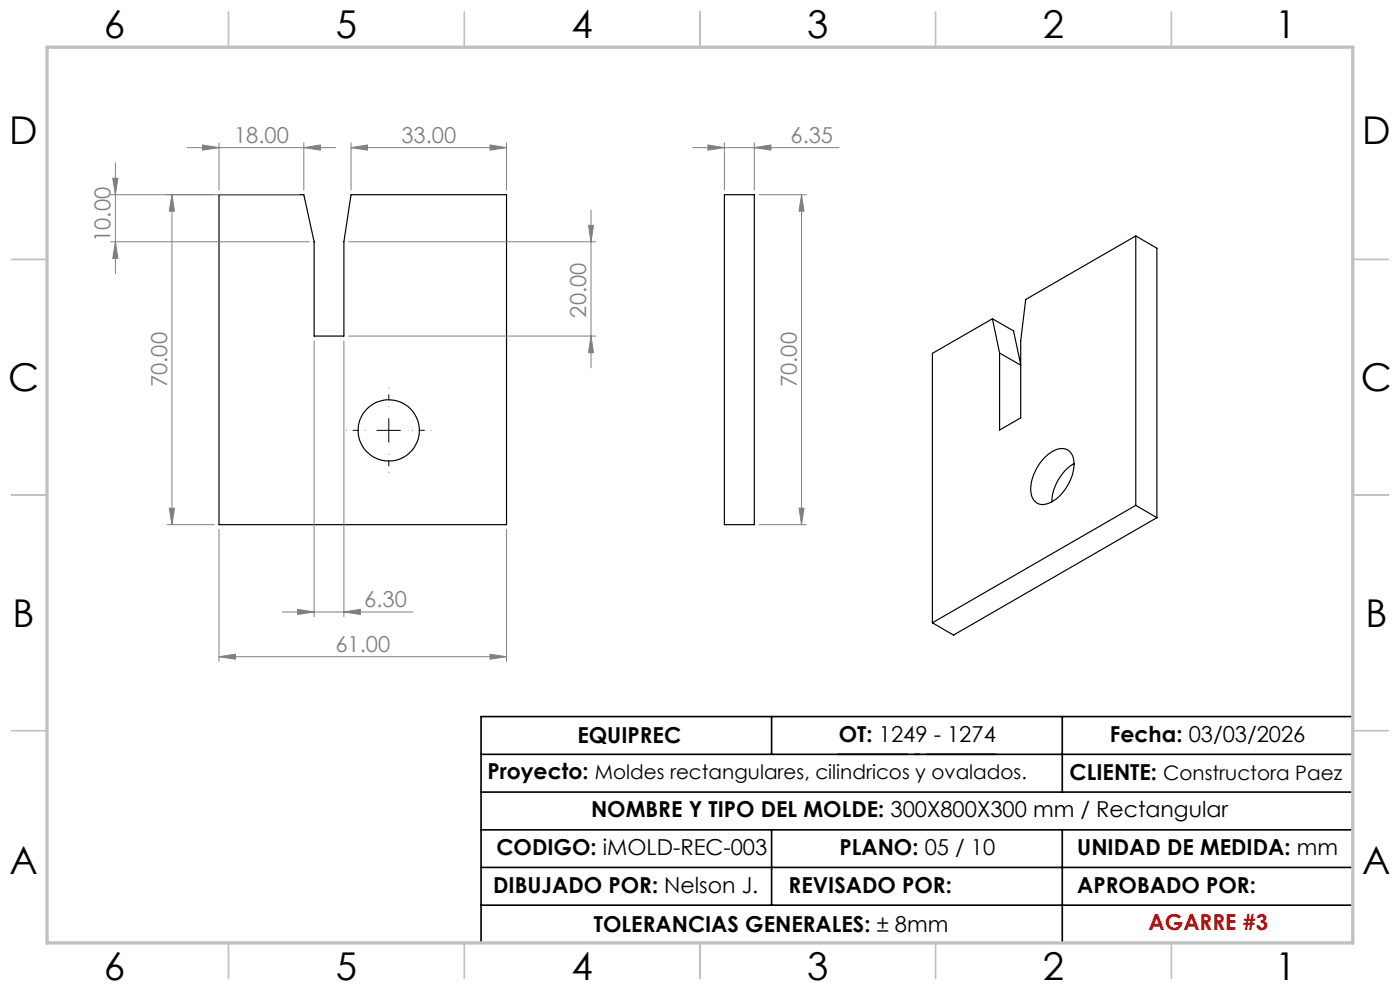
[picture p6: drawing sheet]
<svg xmlns="http://www.w3.org/2000/svg" width="297mm" height="210mm" viewBox="0 0 297 210" stroke-linecap="round" stroke-linejoin="round" font-family="sans-serif">
<g fill="none" stroke="#000" stroke-width=".25">
<path d="M46.5 41.3h18l2.1 10v20h6.4v-20l1.5-10h33v70h-61zM153.7 41.3h6.3v70h-6.3zM240.9 50.1l-23.3 13.4-1.1 8.8v16.3l-4.4 2.6v-16.3M240.9 50.1v57.1M240.9 50.1l4.5 2.6v57.1M210.5 67.6l-12.7 7.4v57.1M210.5 67.6l1.6 7.3M210.5 67.6l4.5 2.6 1.5 7.1M212.1 74.9l4.4 2.6M221.8 96.9a4.3 4.3 0 0 1 4.6-1.5 3.7 3.7 0 0 1 1.4 4.1 9.7 9.7 0 0 1-5.6 7.3 2.64 2.64 0 0 1-3.5-2.8 10 10 0 0 1 3.1-7.1zM227.9 98.3a10.1 10.1 0 0 0-4.7 8.2M240.9 107.2l-43.1 24.9"/>
<path d="M240.9 107.2l4.5 2.6M245.4 109.8l-43.1 24.9-4.5-2.6"/>
<circle cx="82.5" cy="91.3" r="6.5"/>
</g>
<g fill="none" stroke="#808080" stroke-width=".21">
<path d="M23.9 37.8h1.1l-.5 3.5zM24.5 34.6v23.4M39.7 31.3h31.5M43 30.8l3.5 .5-3.5 .5zM46.5 30.3v10M64.5 31.3l3.5-.5v1zM64.5 30.3v10M74.5 31.3l3.5-.5v1zM74.5 30.3v10M74.5 31.3h33M104 30.8l3.5 .5-3.5 .5zM107.5 30.3v10"/>
<path d="M147 31.3h31M150.2 30.8l3.5 .5-3.5 .5zM153.7 30.3v10M160 31.3l3.5-.5v1zM160 30.3v10M23.5 51.3h42.2M23.5 41.3h40M24.5 51.3l.5 3.5h-1.1zM36.5 41.3l.5 3.5h-1.1zM36.5 41.3v70M73.9 51.3h52.5M124.8 47.8h1.1l-.5 3.5z"/>
<path d="M125.4 44.6v33.4M161 41.3h10M170 41.3v70M170 41.3l.6 3.5h-1.1zM66.6 72.3v58.5M73 72.3v58.5M73.9 71.3h52.5M125.4 71.3l.5 3.5h-1.1zM35.5 111.3h10M35.9 107.8h1.1l-.5 3.5zM46.5 112.3v28M107.5 112.3v28"/>
<path d="M161 111.3h10M169.5 107.8h1.1l-.6 3.5zM46.5 139.3l3.5-.5v1zM46.5 139.3h61M59.9 129.8h27.7M63.1 129.2l3.5 .6-3.5 .5zM73 129.8l3.4-.6v1.1zM104 138.8l3.5 .5-3.5 .5z"/>
</g>
<path d="M77.5 91.3h-4M82.5 86.3v-4M82.5 96.3v4M87.5 91.3h4" fill="none" stroke="#000" stroke-width=".21" stroke-dasharray="15.2 1.3 1.3 1.3" stroke-dashoffset="15.1" stroke-linecap="butt"/>
<path d="M177.7 160h33.7" fill="none" stroke="#000" stroke-width=".35" stroke-dasharray="15.2 1.3 1.3 1.3" stroke-dashoffset=".3" stroke-linecap="butt"/>
<path d="M80 91.3h4.9M82.5 88.8v5" fill="none" stroke="#000" stroke-width=".21"/>
<path d="M163.7 152v8M225.4 152v16M287 152h-184.9v48M102.1 160h184.9M102.1 168h184.9M102.1 176h184.9M163.7 176v16M225.4 176v24M102.1 184h184.9M102.1 192h184.9" fill="none" stroke="#000" stroke-width=".35"/>
<g fill="none" stroke="#c0c0c0" stroke-width=".35">
<path d="M48.5 2.5v7.5M98.5 2.5v7.5M148.5 2.5v7.5M198.5 2.5v7.5M248.5 2.5v7.5M2.5 55h7.5M287 55h7.5M2.5 105h7.5M287 105h7.5M2.5 155h7.5M287 155h7.5M48.5 200v7.5"/>
<path d="M98.5 200v7.5M148.5 200v7.5M198.5 200v7.5M248.5 200v7.5"/>
</g>
<path d="M10 10h277v190h-277z" fill="none" stroke="#c0c0c0" stroke-width=".7"/>
<g fill="#808080">
<path d="M104 30.8l3.5 .5-3.5 .5zM74.5 31.3l3.5-.5v1zM64.5 31.3l3.5-.5v1zM43 30.8l3.5 .5-3.5 .5z"/>
<path d="M63.1 129.2l3.5 .6-3.5 .5zM73 129.8l3.4-.6v1.1zM46.5 139.3l3.5-.5v1zM104 138.8l3.5 .5-3.5 .5z"/>
<path d="M24.5 51.3l.5 3.5h-1.1zM23.9 37.8h1.1l-.5 3.5zM169.5 107.8h1.1l-.6 3.5zM170 41.3l.6 3.5h-1.1z"/>
<path d="M124.8 47.8h1.1l-.5 3.5zM125.4 71.3l.5 3.5h-1.1zM36.5 41.3l.5 3.5h-1.1zM35.9 107.8h1.1l-.5 3.5z"/>
<path d="M150.2 30.8l3.5 .5-3.5 .5zM160 31.3l3.5-.5v1z"/>
</g>
<g font-size="8.1">
<text x="22" y="8">6</text>
<text x="71.2" y="8">5</text>
<text x="121.2" y="8">4</text>
<text x="171.3" y="8">3</text>
<text x="221.3" y="8">2</text>
<text x="270.5" y="8">1</text>
<text x="2" y="30.5">D</text>
<text x="289" y="30.5">D</text>
<text x="1.7" y="83">C</text>
<text x="288.7" y="83">C</text>
<text x="2.7" y="133">B</text>
<text x="289.7" y="133">B</text>
<text x="2" y="185.5">A</text>
<text x="289" y="185.5">A</text>
<text x="22" y="208">6</text>
<text x="71.2" y="208">5</text>
<text x="121.2" y="208">4</text>
<text x="171.3" y="208">3</text>
<text x="221.3" y="208">2</text>
<text x="270.5" y="208">1</text>
</g>
<g font-size="4.7" fill="#808080">
<text x="49.7" y="30.3">18.00</text>
<text x="85.2" y="30.3">33.00</text>
<text x="167.7" y="30.3">6.35</text>
<text x="23.5" y="51.3" transform="rotate(-90 23.5 51.3)">10.00</text>
<text x="124.4" y="67.4" transform="rotate(-90 124.4 67.4)">20.00</text>
<text x="35.5" y="82.1" transform="rotate(-90 35.5 82.1)">70.00</text>
<text x="169" y="82.1" transform="rotate(-90 169 82.1)">70.00</text>
<text x="77.3" y="128.8">6.30</text>
<text x="71.2" y="138.3">61.00</text>
</g>
<g font-size="4.7">
<text x="122.5" y="157.5">EQUIPREC</text>
<text x="178" y="157.4">OT: 1249 - 1274</text>
<text x="235.5" y="157.5">Fecha: 03/03/2026</text>
<text x="103.4" y="165.2">Proyecto: Moldes rectangulares, cilindricos y ovalados.</text>
<text x="226.9" y="165.5">CLIENTE: Constructora Paez</text>
<text x="125.4" y="173.3">NOMBRE Y TIPO DEL MOLDE: 300X800X300 mm / Rectangular</text>
<text x="105.3" y="181.3">CODIGO: iMOLD-REC-003</text>
<text x="178.1" y="181.3">PLANO: 05 / 10</text>
<text x="228.5" y="181.3">UNIDAD DE MEDIDA: mm</text>
<text x="104.6" y="189.5">DIBUJADO POR: Nelson J.</text>
<text x="167.3" y="189.5">REVISADO POR:</text>
<text x="228.5" y="189.5">APROBADO POR:</text>
<text x="126" y="197.7">TOLERANCIAS GENERALES: ± 8mm</text>
</g>
<text font-size="4.7" fill="#f00" x="243.7" y="197.2">AGARRE #3</text>
</svg>
